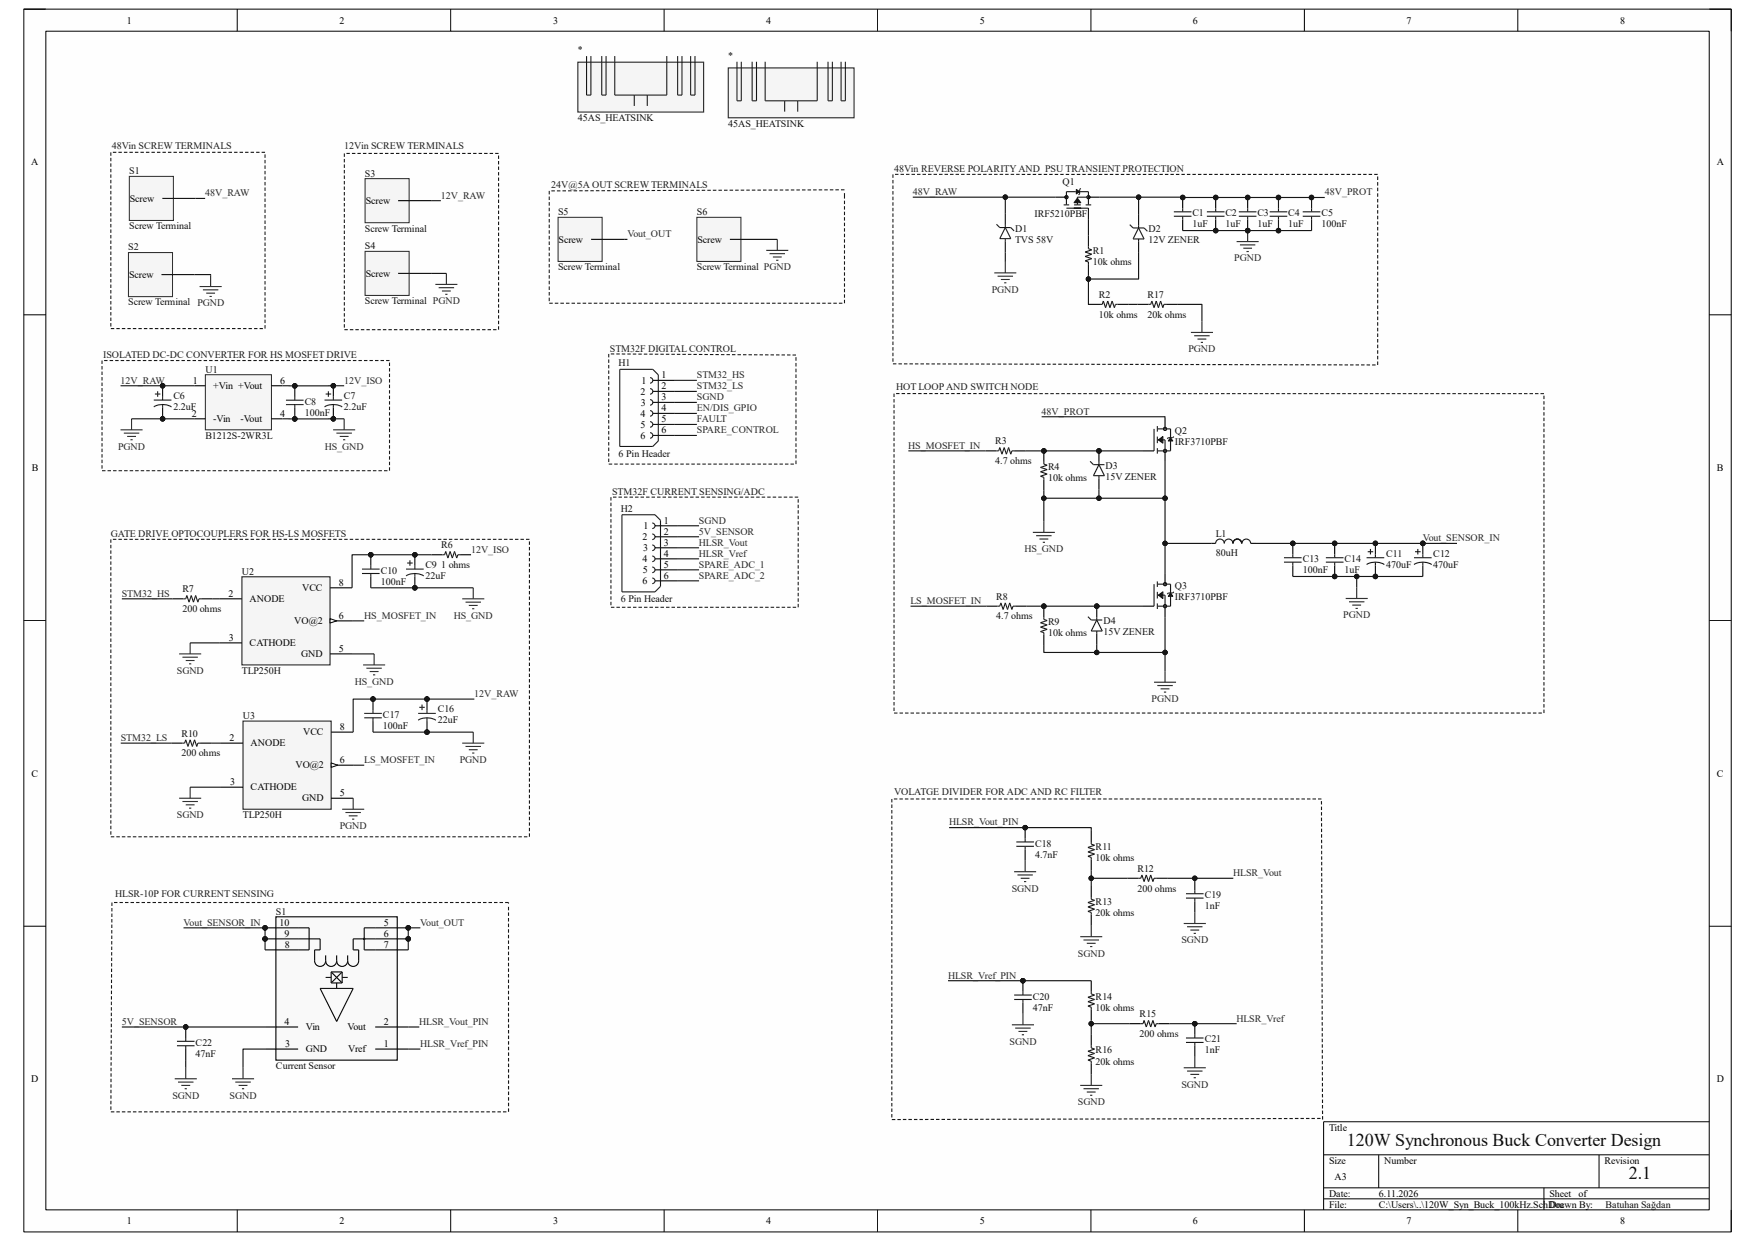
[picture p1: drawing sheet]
# Altium project 120W_Syn_Buck_100kHz.PrjPcb
1 sheet, 59 parts. Net scope: global (net labels, ports and power ports of the same name join across sheets).
Board file: 120W_Syn_Buck_100kHz.PcbDoc

## Sheet 120W_Syn_Buck_100kHz.SchDoc
size A3

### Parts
(Parts that share a designator on the sheet are numbered #1, #2 ... from top to bottom, then left to right.)
*#1  45AS_HEATSINK  [45AS_HEATSINK]
*#2  45AS_HEATSINK  [45AS_HEATSINK]
C1  1uF  [1210]
C2  1uF  [1210]
C3  1uF  [1210]
C4  1uF  [1210]
C5  100nF  [0805]
C6  2.2uF  [CAP_ELECTROLYTIC_2MM_5X11MM]
C7  2.2uF  [CAP_ELECTROLYTIC_2MM_5X11MM]
C8  100nF  [0805]
C9  22uF  [CAP_ELECTROLYTIC_2MM_5X11MM]
C10  100nF  [0805]
C11  470uF  [CAP_ELECTROLYTIC_5MM_12.5X25MM]
C12  470uF  [CAP_ELECTROLYTIC_5MM_12.5X25MM]
C13  100nF  [0805]
C14  1uF  [1210]
C16  22uF  [CAP_ELECTROLYTIC_2MM_5X11MM]
C17  100nF  [0805]
C18  4.7nF  [0805]
C19  1nF  [0805]
C20  47nF  [0805]
C21  1nF  [0805]
C22  47nF  [0805]
D1  TVS 58V  [TVS_DIODE_DO-15]
D2  12V ZENER  [ZENER_DIODE_DO-201]
D3  15V ZENER  [DO214AA_DIODE]
D4  15V ZENER  [DO214AA_DIODE]
H1  6 Pin Header  [6_PINS_HEADER_FEMALE]
H2  6 Pin Header  [6_PINS_HEADER_FEMALE]
L1  80uH  [TOROIDAL INDUCTOR]
Q1  IRF5210PBF  [IRF5210PBF_TO-220]
Q2  IRF3710PBF  [IRF3710PBF_TO-220]
Q3  IRF3710PBF  [IRF3710PBF_TO-220]
R1  10k ohms  [1210]
R2  10k ohms  [1210]
R3  4.7 ohms  [1210]
R4  10k ohms  [1210]
R6  1 ohms  [1210]
R7  200 ohms  [1210]
R8  4.7 ohms  [1210]
R9  10k ohms  [1210]
R10  200 ohms  [1210]
R11  10k ohms  [1210]
R12  200 ohms  [1210]
R13  20k ohms  [0805]
R14  10k ohms  [1210]
R15  200 ohms  [1210]
R16  20k ohms  [0805]
R17  20k ohms  [0805]
S1#1  Screw Terminal  [SCREW_TERMINAL_5x7.2MM_2MM]
S1#2  Current Sensor  [HLSR-10P]
S2  Screw Terminal  [SCREW_TERMINAL_5x7.2MM_2MM]
S3  Screw Terminal  [SCREW_TERMINAL_5x7.2MM_2MM]
S4  Screw Terminal  [SCREW_TERMINAL_5x7.2MM_2MM]
S5  Screw Terminal  [SCREW_TERMINAL_5x7.2MM_2MM]
S6  Screw Terminal  [SCREW_TERMINAL_5x7.2MM_2MM]
U1  B1212S-2WR3L  [B1212S-2WR3L_SIP-4]
U2  TLP250H  [TLP250H_DIP-8]
U3  TLP250H  [TLP250H_DIP-8]

### Blocks framed on the sheet
48Vin SCREW TERMINALS: S1#1 S2
12Vin SCREW TERMINALS: S3 S4
24V@5A OUT SCREW TERMINALS: S5 S6
48Vin REVERSE POLARITY AND  PSU TRANSIENT PROTECTION: C1-C5 D1 D2 Q1 R1 R2 R17
ISOLATED DC-DC CONVERTER FOR HS MOSFET DRIVE: C6-C8 U1
STM32F DIGITAL CONTROL: H1
HOT LOOP AND SWITCH NODE: C11-C14 D3 D4 L1 Q2 Q3 R3 R4 R8 R9
STM32F CURRENT SENSING/ADC: H2
GATE DRIVE OPTOCOUPLERS FOR HS-LS MOSFETS: C9 C10 C16 C17 R6 R7 R10 U2 U3
VOLATGE DIVIDER FOR ADC AND RC FILTER: C18-C21 R11-R16
HLSR-10P FOR CURRENT SENSING: C22 S1#2

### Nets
HS_GND: C7.2 C8.1 C9.2 C10.1 D3.1(A) L1.1 Q2.3(S) Q3.2(D) R4.1 U1.4(-Vout) U2.5(GND)
PGND: C1.1 C2.1 C3.1 C4.1 C5.1 C6.2 C11.2 C12.2 C13.1 C14.1 C16.2 C17.1 D1.1(A) D4.1(A) Q3.3(S) R9.1 R17.2 S2.1(Screw) S4.1(Screw) S6.1(Screw) U1.2(-Vin) U3.5(GND)
SGND: C18.1 C19.1 C20.1 C21.1 C22.1 H1.3 H2.1 R13.1 R16.1 S1#2.3(GND) U2.3(CATHODE) U3.3(CATHODE)
5V_SENSOR: C22.2 H2.2 S1#2.4(Vin)
12V_ISO: C7.1 C8.2 R6.2 U1.6(+Vout)
12V_RAW: C6.1 C16.1 C17.2 S3.1(Screw) U1.1(+Vin) U3.8(VCC)
48V_PROT: C1.2 C2.2 C3.2 C4.2 C5.2 D2.2(K) Q1.3(S) Q2.2(D)
48V_RAW: D1.2(K) Q1.2(D) S1#1.1(Screw)
EN/DIS_GPIO: H1.4
FAULT: H1.5
HLSR_Vout: H2.3 R12.2
HLSR_Vout_PIN: C18.2 R11.2 S1#2.2(Vout)
HLSR_Vref: C21.2 H2.4 R15.2
HLSR_Vref_PIN: C20.2 R14.2 S1#2.1(Vref)
HS_MOSFET_IN: R3.1 U2.6(VO@2)
LS_MOSFET_IN: R8.1 U3.6(VO@2)
SPARE_ADC_1: H2.5
SPARE_ADC_2: H2.6
SPARE_CONTROL: H1.6
STM32_HS: H1.1 R7.1
STM32_LS: H1.2 R10.1
Vout_OUT: S1#2.5 S1#2.6 S1#2.7 S5.1(Screw)
Vout_SENSOR_IN: C11.1 C12.1 C13.2 C14.2 L1.2 S1#2.8 S1#2.9 S1#2.10
NetC9_1: C9.1 C10.2 R6.1 U2.8(VCC)
NetD2_1: D2.1(A) R1.1 R2.1
NetD3_2: D3.2(K) Q2.1(G) R3.2 R4.2
NetD4_2: D4.2(K) Q3.1(G) R8.2 R9.2
NetQ1_1: Q1.1(G) R1.2
NetR2_2: R2.2 R17.1
NetR7_2: R7.2 U2.2(ANODE)
NetR10_2: R10.2 U3.2(ANODE)
NetR11_1: R11.1 R12.1 R13.2
NetR14_1: R14.1 R15.1 R16.2

Not connected (* = marked no-connect by the designer): C19 2

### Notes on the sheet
- 120W Synchronous Buck Converter Design
- 2.1
- Batuhan Sağdan

## Assembly variants
DNP: all parts fitted
